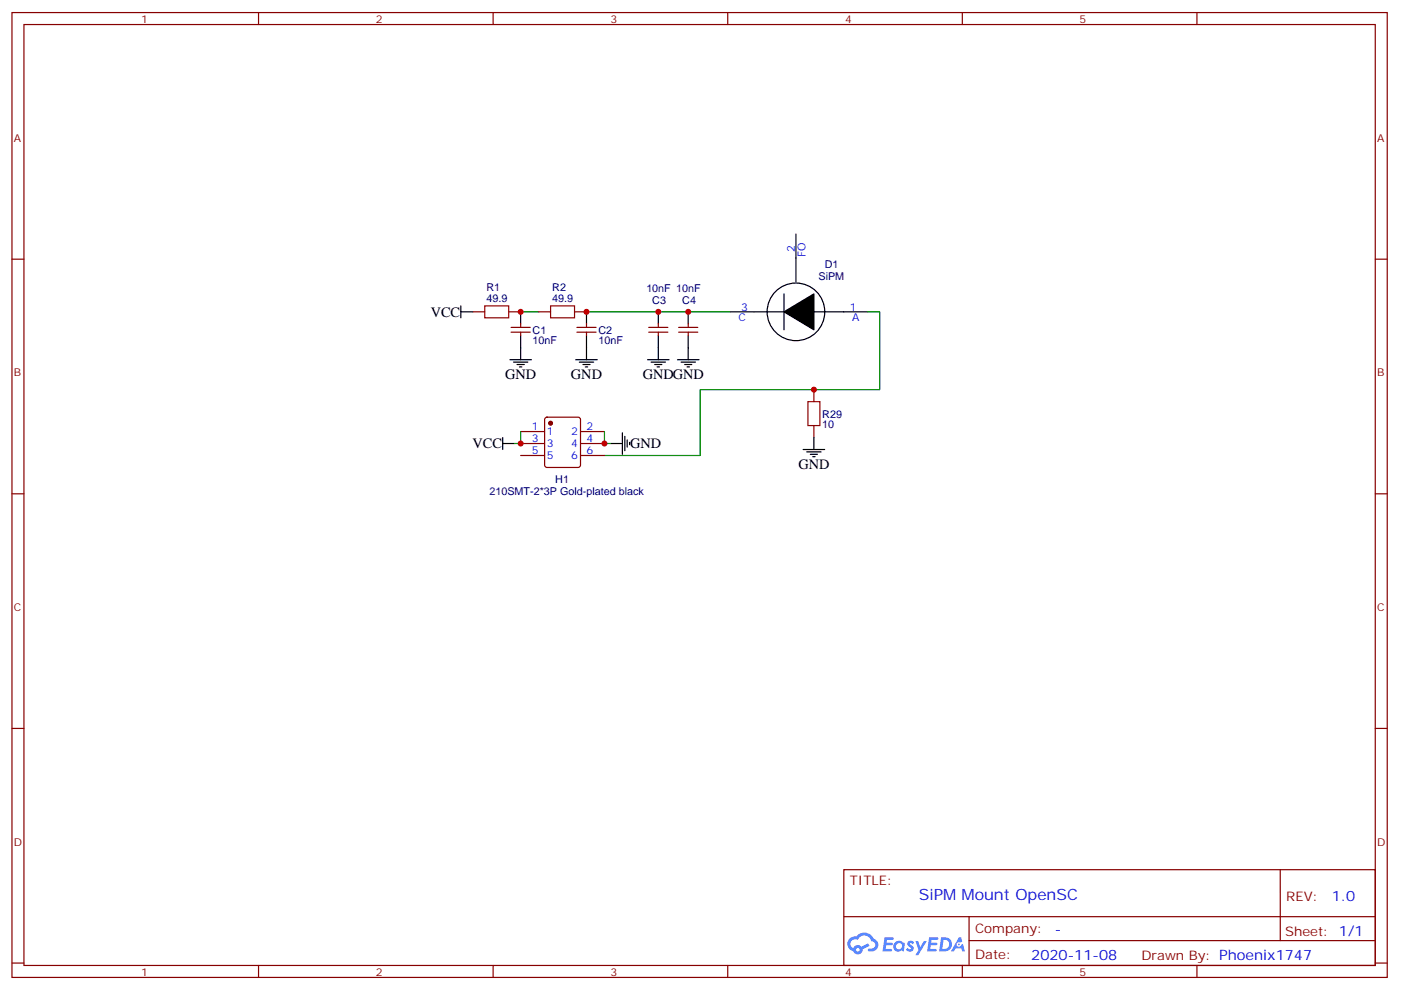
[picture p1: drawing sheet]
<svg xmlns="http://www.w3.org/2000/svg" width="413mm" height="292mm" viewBox="0 0 413 292" stroke-linecap="round" stroke-linejoin="round" font-family="sans-serif">
<g fill="none" stroke="#870000" stroke-width=".35">
<path d="M3.5 3.7h405.4v284.3h-405.4zM7.1 7.2h398.2v277.3h-398.2zM76.2 3.7v3.5M145.3 3.7v3.5M214.5 3.7v3.5M283.6 3.7v3.5M352.8 3.7v3.5M3.5 76.4h3.6M405.3 76.4h3.6M3.5 145.5h3.6M405.3 145.5h3.6M3.5 214.7h3.6"/>
<path d="M405.3 214.7h3.6M248.7 256.3h156.6v28.2h-156.6zM377.3 256.3v20.9M248.7 270.1h156.5M285.6 277.2h119.6M285.6 270.1v14.2M3.5 283.8h3.6M76.2 284.5v3.5M145.3 284.5v3.5M214.5 284.5v3.5M283.6 284.5v3.5M352.8 284.5v3.5"/>
<path d="M405.3 283.8h3.6"/>
</g>
<g fill="#5487ff">
<path d="M267.7 277.5a1.22 1.22 0 0 1 1.7 .2l-.4 .6a.47 .47 0 0 0-.3-.4 .47 .47 0 0 0-.5 .2l.1 .2a1.14 1.14 0 0 1 .8 1.8 1.14 1.14 0 0 1-1.9 0l-.2-.2 .5-.6 .7 .5a.29 .29 0 0 0 .3-.3 .29 .29 0 0 0-.2-.3 1.04 1.04 0 0 1-.6-1.7z"/>
<path d="M260.7 276.2h2.4l.3 .2-.2 .5-1.8 .1-.1 .8h1.5l.3 .4-.3 .4h-1.6l-.2 1.1h1.7l.2 .3-.2 .3-2.6 .1z"/>
<path d="M273.8 276.2h2.4l.3 .2-.1 .5-1.8 .1-.2 .8h1.6l.3 .4-.4 .4-1.6-.1-.1 1.1 1.7 .1 .2 .3-.2 .3-2.6 .1z"/>
<path d="M282.6 276.2h.7l.3 1.3-.6 .3a.69 .69 0 0 0-1 .3 .69 .69 0 0 0 .4 .9 .69 .69 0 0 0 .9-.6l.5-.2 .6 2.2h-.8l-.2-.9h-1.8l-.5 .9h-.8z"/>
<path d="M269.8 277.3h.8l.6 1.8 1.1-1.8h.9l-2.6 4.2h-.8l.9-1.5z"/>
<path d="M277.4 276.2l-.6 4.2h1.3a2.11 2.11 0 0 0 2.5-2.1 2.11 2.11 0 0 0-2.5-2.1zM278.1 277a1.39 1.39 0 0 1 1.7 1.4 1.39 1.39 0 0 1-1.8 1.2h-.3z"/>
<path d="M263.7 277.8a1.54 1.54 0 0 0-.1 2.2 1.54 1.54 0 0 0 2.2 .1l.6 .3 .3-2.3-.2-.3h-.4a1.49 1.49 0 0 0-2.4 0zM264 278.8a.94 .94 0 0 1 1.8 0 .94 .94 0 0 1-1.8 0z"/>
<path d="M250.4 276.6a2.18 2.18 0 0 0 1.1 3.7 1.44 1.44 0 0 0 1.6 .9 1.44 1.44 0 0 0 1.2-1.4l2-1.1-.5-.7-1.9 1a1.47 1.47 0 0 0-2.4 .4 1.39 1.39 0 0 1-.7-1.9 1.39 1.39 0 0 1 2-.5 2.12 2.12 0 0 1 2.2-1.3 2.12 2.12 0 0 1 1.9 1.7 1.14 1.14 0 0 1 1.1 1.4 1.14 1.14 0 0 1-1.7 .7 .43 .43 0 0 0-.5 .4 .43 .43 0 0 0 .4 .5 1.98 1.98 0 0 0 2.5-1.2 1.98 1.98 0 0 0-1.2-2.6 3.1 3.1 0 0 0-5.3-.6l-.9 .1zM252.3 279.9a.55 .55 0 0 1 1.1 0 .55 .55 0 0 1-1.1 0z"/>
<circle cx="282.6" cy="278.3" r=".26"/>
</g>
<g fill="none" stroke="#000" stroke-width=".35">
<path d="M234.6 69v14.1M135.8 91.9h3.5M135.8 90.1v3.6M153.5 91.9v3.5M153.5 99v7M172.9 91.9v3.5M172.9 99v7M194 91.9v3.5M194 99v7M202.8 91.9v3.5M202.8 99v7M215.2 91.9h15.9"/>
<path d="M231.1 86.6v10.6zM239.9 91.9h15.9M150.3 106h6.3M151.3 106.7h4.3M152.4 107.4h2.1M153.1 108.1h.7M169.7 106h6.3M170.7 106.7h4.3M171.8 107.4h2.1M172.5 108.1h.7M190.9 106h6.3M191.9 106.7h4.2"/>
<path d="M193 107.4h2.1M193.7 108.1h.7M199.7 106h6.3M200.7 106.7h4.3M201.8 107.4h2.1M202.5 108.1h.7M148.2 130.7h3.5M148.2 128.9v3.6M179.9 130.7h3.5M183.4 127.5v6.4M184.1 128.6v4.2M184.9 129.6v2.2"/>
<path d="M185.6 130.4v.7M236.7 132.5h6.4M237.8 133.2h4.2M238.8 133.9h2.1M239.5 134.6h.7M239.9 128.9v3.6"/>
<circle cx="234.6" cy="91.9" r="8.5"/>
</g>
<path d="M231.1 91.9l8.8-5.3v10.6z" fill="#000" stroke="#000" stroke-width=".35"/>
<g fill="none" stroke="#870000" stroke-width=".35">
<path d="M139.3 91.9h3.6M149.9 91.9h3.6M150.6 97.9h5.7M150.6 96.5h5.7M153.5 95.4v1.1M153.5 97.9v1.1M158.7 91.9h3.6M169.3 91.9h3.6M170 97.9h5.7M170 96.5h5.7M172.9 95.4v1.1M172.9 97.9v1.1"/>
<path d="M191.2 97.9h5.6M191.2 96.5h5.6M194 95.4v1.1M194 97.9v1.1M200 97.9h5.7M200 96.5h5.7M202.8 95.4v1.1M202.8 97.9v1.1M239.9 114.8v3.6M153.5 127.2h7M153.5 130.7h7M153.5 134.2h7"/>
<path d="M160.7 123.1l.5-.2h9.2l.5 .2 .2 .5v13.5l-.2 .5-.5 .2h-9.2l-.5-.3-.2-.4v-13.5zM171.1 127.2h7.1M171.1 130.7h7.1M171.1 134.2h7.1M239.9 125.4v3.5"/>
</g>
<path d="M153.5 91.9h5.2M172.9 91.9h42.3M255.8 91.9h3.5v22.9h-52.9v19.4h-28.2M153.5 127.2v3.5h-1.8M178.2 127.2v3.5h1.7" fill="none" stroke="#008700" stroke-width=".35"/>
<circle cx="162.3" cy="124.7" r=".53" fill="#870000" stroke="#870000" stroke-width=".35"/>
<path d="M142.9 90.1h7v3.6h-7zM162.3 90.1h7v3.6h-7zM238.1 118.4h3.6v7h-3.6z" fill="none" stroke="#a10000" stroke-width=".35"/>
<g fill="#c00">
<circle cx="239.9" cy="114.8" r=".88"/>
<circle cx="153.5" cy="130.7" r=".88"/>
<circle cx="153.5" cy="91.9" r=".88"/>
<circle cx="202.8" cy="91.9" r=".88"/>
<circle cx="194" cy="91.9" r=".88"/>
<circle cx="172.9" cy="91.9" r=".88"/>
<circle cx="178.2" cy="130.7" r=".88"/>
</g>
<text font-size="4.6" fill="#00f" x="270.8" y="265.3">SiPM Mount OpenSC</text>
<g font-size="4.2">
<text x="126.9" y="93.3">VCC</text>
<text x="148.9" y="111.7">GND</text>
<text x="168.3" y="111.7">GND</text>
<text x="189.4" y="111.7">GNDGND</text>
<text x="139.3" y="132.1">VCC</text>
<text x="185.7" y="132.1">GND</text>
<text x="235.3" y="138.1">GND</text>
</g>
<g font-size="4.2" fill="#00f">
<text x="392.5" y="265.6">1.0</text>
<text x="310.9" y="275.1">-</text>
<text x="304" y="282.9">2020-11-08</text>
</g>
<g font-size="3.9" fill="#800">
<text x="250.5" y="260.9">TITLE:</text>
<text x="379.1" y="265.6">REV:</text>
<text x="287.4" y="275.1">Company:</text>
<text x="378.7" y="275.7">Sheet: 1/1</text>
<text x="287.4" y="282.8">Date:</text>
<text x="336.4" y="282.8">Drawn By: Phoenix1747</text>
</g>
<g font-size="3.2" fill="#800">
<text x="41.6" y="6.7">1</text>
<text x="110.8" y="6.7">2</text>
<text x="179.9" y="6.7">3</text>
<text x="249.1" y="6.7">4</text>
<text x="318.2" y="6.7">5</text>
<text x="4.1" y="41.8">A</text>
<text x="405.9" y="41.8">A</text>
<text x="4.1" y="110.9">B</text>
<text x="405.9" y="110.9">B</text>
<text x="4.1" y="180.1">C</text>
<text x="405.9" y="180.1">C</text>
<text x="4.1" y="249.2">D</text>
<text x="405.9" y="249.2">D</text>
<text x="41.6" y="287.5">1</text>
<text x="110.8" y="287.5">2</text>
<text x="179.9" y="287.5">3</text>
<text x="249.1" y="287.5">4</text>
<text x="318.2" y="287.5">5</text>
</g>
<g font-size="3.2" fill="#00f">
<text x="234.2" y="74.3" transform="rotate(-90 234.2 74.3)">2</text>
<text x="237.4" y="75.8" transform="rotate(-90 237.4 75.8)">FO</text>
<text x="217.7" y="94.7">C</text>
<text x="218.5" y="91.5">3</text>
<text x="250.5" y="91.5">1</text>
<text x="251.1" y="94.7">A</text>
<text x="156.7" y="126.8">1</text>
<text x="156.7" y="130.4">3</text>
<text x="161.2" y="128.2">1</text>
<text x="161.2" y="131.8">3</text>
<text x="168.4" y="128.2">2</text>
<text x="168.4" y="131.8">4</text>
<text x="172.9" y="126.8">2</text>
<text x="172.9" y="130.4">4</text>
<text x="156.7" y="133.9">5</text>
<text x="161.2" y="135.3">5</text>
<text x="168.4" y="135.3">6</text>
<text x="172.9" y="133.9">6</text>
</g>
<g font-size="3.2" fill="#000080">
<text x="241.2" y="82.5">SiPM</text>
<text x="243.1" y="78.9">D1</text>
<text x="143.4" y="89.1">49.9</text>
<text x="143.4" y="85.9">R1</text>
<text x="162.8" y="89.1">49.9</text>
<text x="162.8" y="85.9">R2</text>
<text x="190.5" y="86.1">10nF 10nF</text>
<text x="192.3" y="89.6">C3</text>
<text x="201.1" y="89.6">C4</text>
<text x="157" y="101.5">10nF</text>
<text x="157" y="98.3">C1</text>
<text x="176.4" y="101.5">10nF</text>
<text x="176.4" y="98.3">C2</text>
<text x="242.4" y="123.1">R29</text>
<text x="242.4" y="126.2">10</text>
<text x="163.7" y="142.4">H1</text>
<text x="144.3" y="145.9">210SMT-2*3P Gold-plated black</text>
</g>
</svg>
